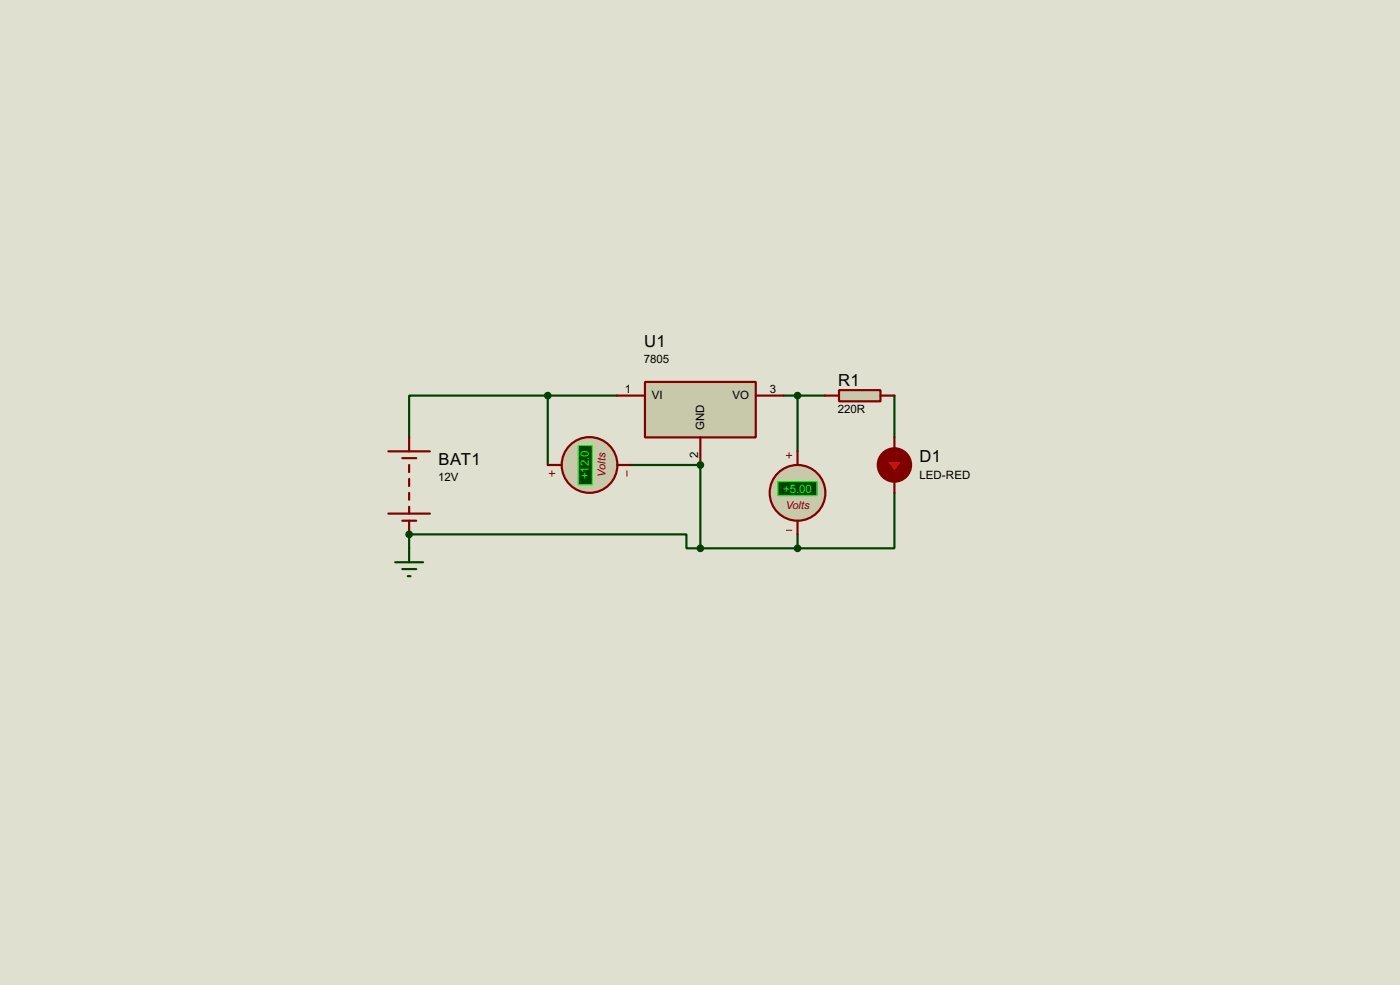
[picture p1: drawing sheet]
<svg xmlns="http://www.w3.org/2000/svg" width="256mm" height="180mm" viewBox="0 0 256 180" stroke-linecap="round" stroke-linejoin="round" font-family="sans-serif">
<path d="M0 0h256.5v180.3h-256.5z" fill="#e0e0d0"/>
<path d="M143.6 72.4h7.6M146.1 72.4v10.2M163.9 72.4v7.7M115.6 85.1h12.7" fill="none" stroke="#004000" stroke-width=".4"/>
<circle cx="128.3" cy="85.1" r=".2" fill="#004000"/>
<path d="M75 97.8h50.8v2.6h2.5M128.3 85.1v15.3M146.1 97.8v2.6M163.9 90.2v10.2h-17.8M128.3 100.4h17.8" fill="none" stroke="#004000" stroke-width=".4"/>
<circle cx="75" cy="97.8" r=".2" fill="#004000"/>
<path d="M100.4 72.4h-25.4v7.7M100.4 72.4h12.7M100.4 72.4v12.7M75 97.8v5.1M72.4 102.9h5.1M73.7 104.2h2.6M74.7 105.5h.5" fill="none" stroke="#004000" stroke-width=".4"/>
<circle cx="108" cy="85.1" r="5.1" fill="#c8c8aa" stroke="#800000" stroke-width=".4"/>
<path d="M100.6 86.7h1.1M101.1 86.2v1M114.9 86.2v1" fill="none" stroke="#800000" stroke-width=".18"/>
<path d="M106 81.6h2.5v7.1h-2.5z" fill="#004000" stroke="#0f0" stroke-width=".2"/>
<path d="M100.4 85.1h2.5M113.1 85.1h2.5" fill="none" stroke="#800000" stroke-width=".4"/>
<path d="M118.2 69.9h20.3v10.2h-20.3z" fill="#c8c8aa" stroke="#800000" stroke-width=".4"/>
<path d="M113.1 72.4h5.1M138.5 72.4h5.1M128.3 80.1v5" fill="none" stroke="#800000" stroke-width=".4"/>
<path d="M153.7 71.4h7.6v2.1h-7.6z" fill="#c8c8aa" stroke="#800000" stroke-width=".4"/>
<path d="M151.2 72.4h2.5M161.3 72.4h2.6M162.6 86.4h2.6M163.9 82.1v2.3M163.9 86.4v1.8" fill="none" stroke="#800000" stroke-width=".4"/>
<circle cx="163.8" cy="85.1" r="3.1" fill="#800000" stroke="#800000" stroke-width=".4"/>
<path d="M162.4 84.4h3l-1.5 2z" fill="#f00" stroke="#800000" stroke-width=".4"/>
<path d="M163.9 80.1v2.5M163.9 87.7v2.5" fill="none" stroke="#800000" stroke-width=".4"/>
<circle cx="146.1" cy="90.2" r="5.1" fill="#c8c8aa" stroke="#800000" stroke-width=".4"/>
<path d="M144.1 83.4h1M144.1 97.1h1M144.6 82.9v1" fill="none" stroke="#800000" stroke-width=".18"/>
<path d="M142.5 88.2h7.2v2.5h-7.2z" fill="#004000" stroke="#0f0" stroke-width=".2"/>
<path d="M71.2 82.6h7.6M71.2 94h7.6M73.7 83.9h2.6M73.7 95.3h2.6M75 80.1v2.5M75 85.1v1.3M75 87.7v1.3M75 90.2v1.3M75 92.8v1.2M75 95.3v2.5M146.1 82.6v2.5M146.1 95.3v2.5" fill="none" stroke="#800000" stroke-width=".4"/>
<g fill="#004000" stroke="#004000" stroke-width=".4">
<circle cx="146.1" cy="72.4" r=".5"/>
<circle cx="128.3" cy="85.1" r=".5"/>
<circle cx="146.1" cy="100.4" r=".5"/>
<circle cx="128.3" cy="100.4" r=".5"/>
<circle cx="74.9" cy="97.8" r=".5"/>
<circle cx="100.3" cy="72.4" r=".5"/>
</g>
<g font-size="3.4">
<text x="118" y="63.5">U1</text>
<text x="153.6" y="70.6">R1</text>
<text x="80.3" y="85.2">BAT1</text>
<text x="168.5" y="84.6">D1</text>
</g>
<g font-size="2.4">
<text x="114.5" y="72">1</text>
<text x="118" y="66.5">7805</text>
<text x="141" y="72">3</text>
<text x="119.4" y="73.1">VI</text>
<text x="134.2" y="73.1">VO</text>
<text x="153.5" y="75.5">220R</text>
<text x="127.9" y="83.7" transform="rotate(-90 127.9 83.7)">2</text>
<text x="129" y="78.7" transform="rotate(-90 129 78.7)">GND</text>
<text x="80.3" y="88.1">12V</text>
<text x="168.4" y="87.6">LED-RED</text>
</g>
<g font-size="2.4" fill="#0f0">
<text x="107.9" y="87.7" transform="rotate(-90 107.9 87.7)">+12.0</text>
<text x="143.5" y="90.2">+5.00</text>
</g>
<g font-size="2.3" fill="#800000">
<text x="110.9" y="87.3" transform="rotate(-90 110.9 87.3)">Volts</text>
<text x="143.9" y="93.2">Volts</text>
</g>
</svg>
